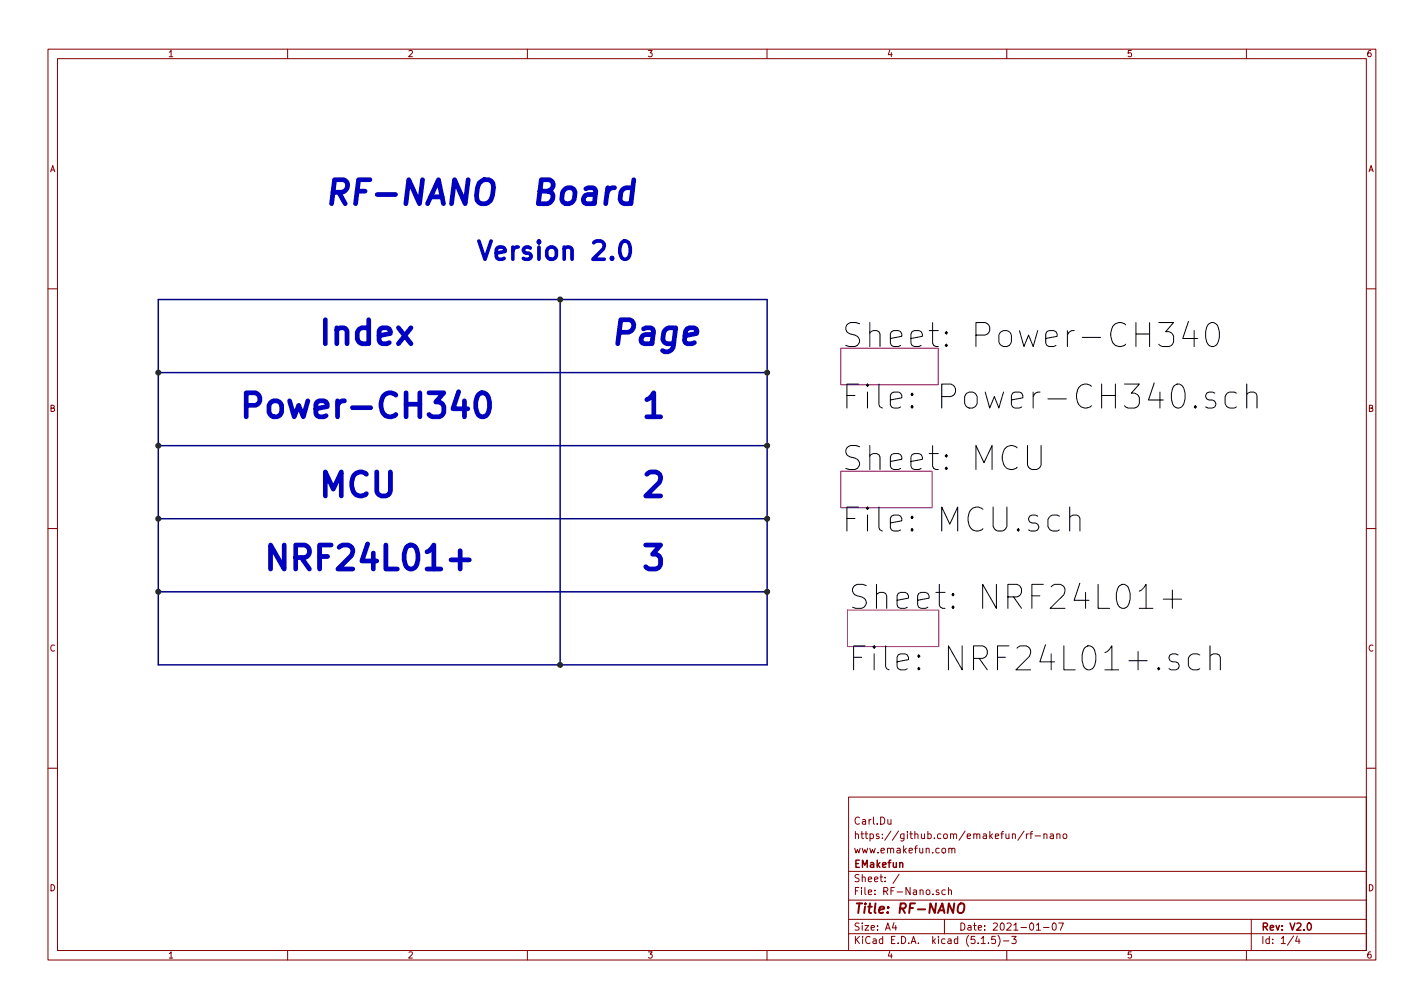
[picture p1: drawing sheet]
<svg xmlns="http://www.w3.org/2000/svg" width="297mm" height="210mm" viewBox="0 0 297 210" stroke-linecap="round" stroke-linejoin="round" font-family="sans-serif">
<g fill="none" stroke="#840000" stroke-width=".21">
<path d="M10 10.3h277v189.9h-277zM12 12.2h273v186.1h-273zM60 10.3v1.9M110 10.3v1.9M160 10.3v1.9M210 10.3v1.9M260 10.3v1.9M10 60.2h2M285 60.2h2M10 110.3h2M285 110.3h2M10 160.2h2"/>
<path d="M177 166.3h108v32h-108zM185.2 170.9l.1 1h.3l.3-.1M185.9 170.9v1M197.9 177.1l.2-.2 .4 .1 .1 .9M197.9 176.9v1M198.6 177.1l.2-.2 .3 .1 .1 .9M213.6 173.3l-1.3 2M214.1 173.9v1M214.5 173.9l-.4 .3M214.8 173.9h.6M215.4 173.4l-.4 .3v1.2M215.9 174.4h1.1"/>
<path d="M217.8 174.1l.2-.2 .3 .1 .1 .9M217.8 173.9v1M219.1 174h.6v.9M219.7 174.3l-.4 .1-.3 .2 .3 .3 .4-.1M220.4 174.1l.3-.2 .3 .1 .1 .9M220.4 173.9v1M221.8 174.1l.2-.2 .5 .2v.7l-.3 .1-.4-.1zM285 160.2h2M60 198.3v1.9M110 198.3v1.9M160 198.3v1.9M177 194.8h108"/>
<path d="M177 191.8h108M177 187.8h108M177 181.8h108M186.5 192.5l-.4 1h1M186.8 193v1M187.6 182.3l-1.3 2M195.8 185.7l-.3-.1-.2 .2v.2l.5 .2v.3h-.5M197 191.8v3M197.2 185.7l-.4-.1-.3 .3v.6l.3 .1 .4-.1M197.8 185.7l.2-.1 .4 .1 .1 .9M197.8 185.1v1.5M204.7 196.8h.8"/>
<path d="M206.2 196.7v.1M207.6 195.3h-.7l-.1 .7 .2-.1 .5 .1 .1 .7-.2 .1-.6-.1M208.2 195.1a1.71 1.71 0 0 1 0 2.3M209.3 196.3h1.2M210 198.3v1.9M211 195.3h1l-.5 .6 .4 .1v.7l-.2 .1-.7-.1M216.2 194h.8M217.7 193.5h1.1M219.6 192.7l.4-.2a.86 .86 0 0 1-.2 1.5l-.2-.1-.1-.4zM220.8 192.5h1l-.6 1.5M260 198.3v1.9M261 191.8v6.5"/>
<path d="M269.8 195.2l-1.2 2M270.6 195.2l-.3 1.1h.9M271 195.8v1"/>
</g>
<path d="M272.9 192.6l.1-.1a.8 .8 0 0 1 .5 .8 .8 .8 0 0 1-.5 .7 1 1 0 0 1-.1-1.4z" fill="none" stroke="#840000" stroke-width=".3"/>
<path d="M200 188.7a.67 .67 0 0 1 1.1 0 1.43 1.43 0 0 1-.6 1.7l-.5-.1a1.41 1.41 0 0 1 0-1.6z" fill="none" stroke="#840000" stroke-width=".41"/>
<path d="M175.4 72.6h20.3v7.7h-20.3zM175.4 98.3h19v7.6h-19zM176.8 127.2h19v7.7h-19z" fill="none" stroke="#840084" stroke-width=".21"/>
<g fill="none" stroke="#000" stroke-width=".21">
<path d="M241.7 67.3h3.1l-1.6 1.9a1.35 1.35 0 0 1 1.6 .9v1.2l-.5 .8-.4 .2h-1.5l-.7-.5M247.9 67.1l-1.2 3.5h3.1M249.1 69v3.3M252 67.8a1.18 1.18 0 0 1 1.2-.5 1.18 1.18 0 0 1 .9 .9 3.8 3.8 0 0 1-.5 3.9 1.2 1.2 0 0 1-1.9-.8 4.3 4.3 0 0 1 .3-3.5zM214.3 92.9v4.1l.5 .7 .5 .2h.9l.7-.4 .3-.5v-4.1M249.4 84.6l.2 .3-.2 .2-.3-.2 .3-.3v.5M253.4 82l-.5-.2h-.7l-.5 .2-.2 .5 .2 .7 .5 .2h.7l.5 .3 .2 .5-.2 .7-.5 .2h-.9l-.5-.2M257.9 82l-.4-.2h-1l-.5 .2-.5 .7v1.5l.5 .7 .5 .2h1l.4-.2M260.1 82.3a1.23 1.23 0 0 1 2.1 .2v2.6M260.1 80.1v5M223.1 107.9a1.23 1.23 0 0 1 2.2 .2v2.7M223.1 105.8v5"/>
<path d="M237.6 123.3l.5-.2 1-1.2v5M237.6 126.9h2.9M242.6 125h3.9M244.6 123.1v3.8M245.7 136.6l-.4-.2h-.7l-.5 .2-.3 .5 .3 .7 .5 .2h.7l.4 .3 .3 .5-.3 .7-.4 .2h-1l-.5-.2M250.3 136.6a1.61 1.61 0 0 0-2.2 .3l-.2 .4v1.5l.2 .4a1.61 1.61 0 0 0 2.2 .3M252.4 136.9a1.25 1.25 0 0 1 2.2 .2v2.6M252.4 134.7v5"/>
</g>
<path d="M33 77.7h127M33 62.5h127v76.2h-127zM116.8 62.5v76.2M33 93h127M33 108.2h127M33 123.4h127" fill="none" stroke="#000084" stroke-width=".3"/>
<path d="M126.8 39.2l-.5 3.3M128.2 39.2a1.44 1.44 0 0 0-1.6 .9M132 39.4a1.66 1.66 0 0 0-2.5 .7l-.2 1.4 .4 .8 .4 .2h1l.5-.2M132.2 37.5l-.6 5M95.7 81.7l-1.2 3.6h3.1M96.9 83.6v3.3M99.7 82.4a1.2 1.2 0 0 1 1.3-.5 1.2 1.2 0 0 1 .9 1 3.9 3.9 0 0 1-.5 3.8 1.19 1.19 0 0 1-1.9-.7 4.2 4.2 0 0 1 .2-3.6zM94.1 116.8h3.8M96 114.9v3.8" fill="none" stroke="#0000c2" stroke-width=".99"/>
<path d="M129.7 50.6a.9 .9 0 0 1 .9-.3 .9 .9 0 0 1 .7 .7 3 3 0 0 1-.4 2.9 .9 .9 0 0 1-1.4-.5 3.1 3.1 0 0 1 .2-2.8z" fill="none" stroke="#0000c2" stroke-width=".76"/>
<g fill="#008400" stroke="#008400" stroke-width=".25">
<circle cx="160" cy="77.7" r=".51"/>
<circle cx="160" cy="123.4" r=".51"/>
<circle cx="160" cy="108.2" r=".51"/>
<circle cx="160" cy="93" r=".51"/>
<circle cx="116.8" cy="138.7" r=".51"/>
<circle cx="33" cy="77.7" r=".51"/>
<circle cx="116.8" cy="62.5" r=".51"/>
<circle cx="33" cy="123.4" r=".51"/>
<circle cx="33" cy="93" r=".51"/>
<circle cx="33" cy="108.2" r=".51"/>
</g>
<g font-size="7" fill="#0000c2">
<text x="67.3" y="42.7">RF-NANO Board</text>
<text x="66" y="72">Index</text>
<text x="127" y="72">Page</text>
<text x="49.5" y="87.2">Power-CH340</text>
<text x="133.3" y="87.2">1</text>
<text x="66" y="103.7">MCU</text>
<text x="133.3" y="103.7">2</text>
<text x="54.6" y="118.9">NRF24L01+</text>
<text x="133.3" y="118.9">3</text>
</g>
<g font-size="7">
<text x="175.4" y="72.5">Sheet: Power-CH340</text>
<text x="175.4" y="85.4">File: Power-CH340.sch</text>
<text x="175.4" y="98.2">Sheet: MCU</text>
<text x="175.4" y="111">File: MCU.sch</text>
<text x="176.8" y="127.1">Sheet: NRF24L01+</text>
<text x="176.8" y="140">File: NRF24L01+.sch</text>
</g>
<text font-size="5.3" fill="#0000c2" x="99.1" y="54.3">Version 2.0</text>
<text font-size="2.8" fill="#840000" x="178" y="190.5">Title: RF-NANO</text>
<g font-size="2.1" fill="#840000">
<text x="178" y="172">Carl.Du</text>
<text x="178" y="178">www.emakefun.com</text>
<text x="178" y="175">https://github.com/emakefun/rf-nano</text>
<text x="178" y="184">Sheet: /</text>
<text x="178" y="181">EMakefun</text>
<text x="178" y="186.7">File: RF-Nano.sch</text>
<text x="178" y="196.9">KiCad E.D.A. kicad (5.1.5)-3</text>
<text x="178" y="194.1">Size: A4</text>
<text x="200" y="194.1">Date: 2021-01-07</text>
<text x="263" y="194.1">Rev: V2.0</text>
<text x="263" y="196.9">Id: 1/4</text>
</g>
<g font-size="1.8" fill="#840000">
<text x="35" y="11.9">1</text>
<text x="85" y="11.9">2</text>
<text x="135" y="11.9">3</text>
<text x="185" y="11.9">4</text>
<text x="235" y="11.9">5</text>
<text x="285" y="11.9">6</text>
<text x="10.4" y="35.9">A</text>
<text x="285.4" y="35.9">A</text>
<text x="10.4" y="85.9">B</text>
<text x="285.4" y="85.9">B</text>
<text x="10.4" y="135.9">C</text>
<text x="285.4" y="135.9">C</text>
<text x="10.4" y="185.9">D</text>
<text x="285.4" y="185.9">D</text>
<text x="35" y="199.9">1</text>
<text x="85" y="199.9">2</text>
<text x="135" y="199.9">3</text>
<text x="185" y="199.9">4</text>
<text x="235" y="199.9">5</text>
<text x="285" y="199.9">6</text>
</g>
</svg>
